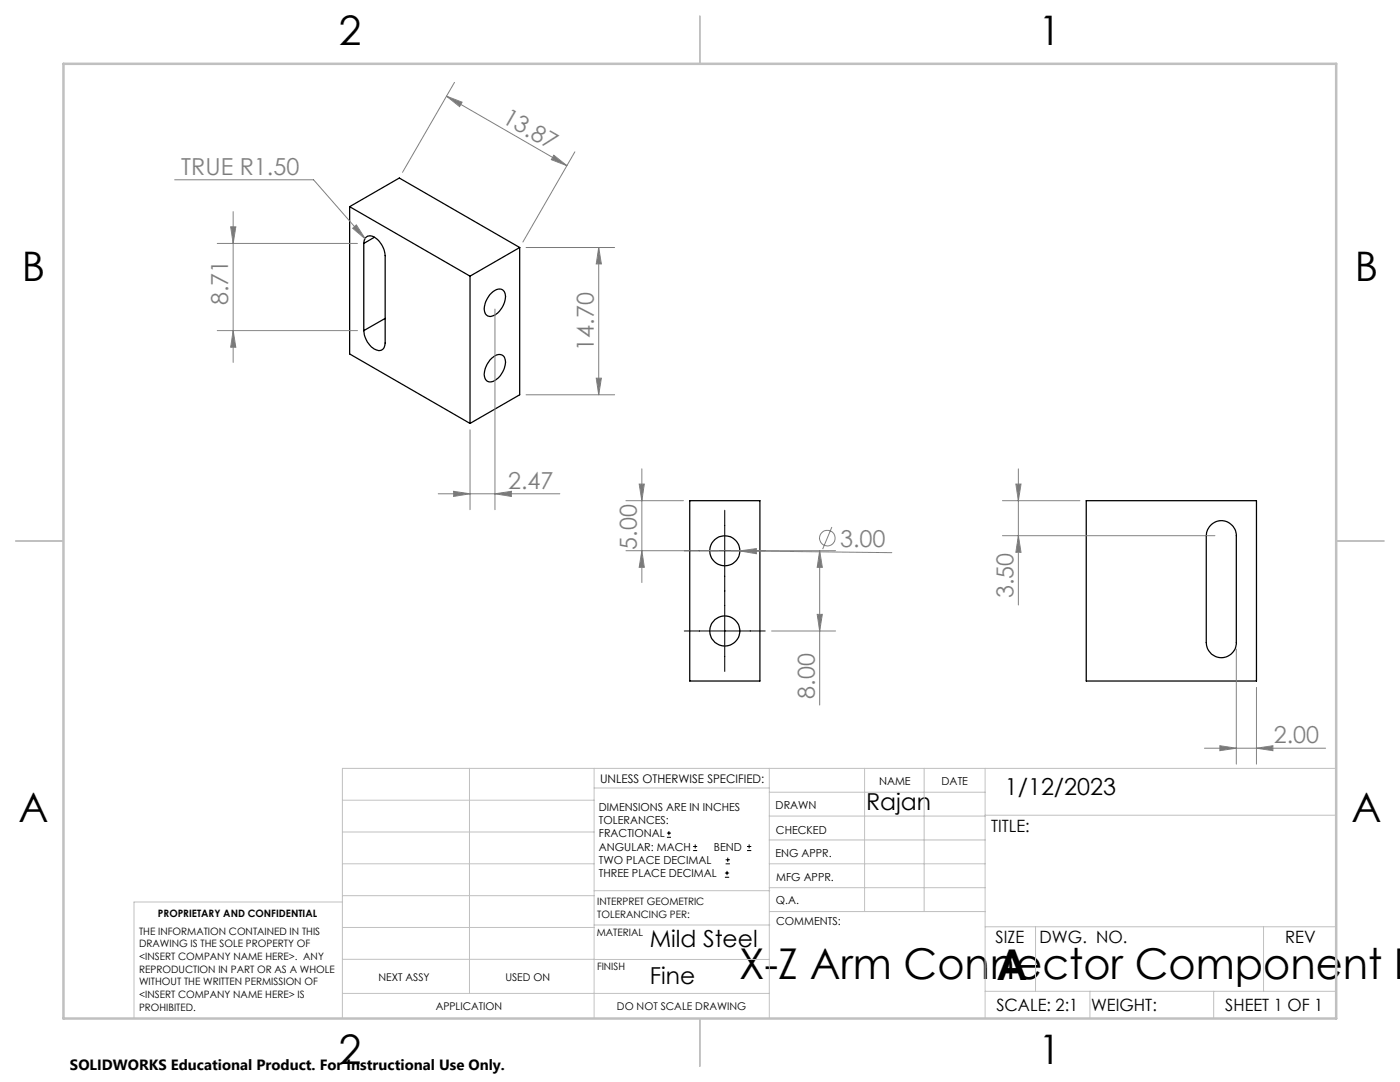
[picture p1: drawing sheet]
<svg xmlns="http://www.w3.org/2000/svg" width="279mm" height="216mm" viewBox="0 0 279 216" stroke-linecap="round" stroke-linejoin="round" font-family="sans-serif">
<g fill="none" stroke="#000" stroke-width=".25">
<path d="M69.8 41.2l24 13.9M69.8 41.2v29.4l24 13.9M69.8 41.2l9.9-5.7 24 13.9M72.6 48.6a1.36 1.36 0 0 1 .8-1.5 1.36 1.36 0 0 1 1.7 .5 4.8 4.8 0 0 1 1.8 3.4v17.4a1.34 1.34 0 0 1-.7 1.4 1.34 1.34 0 0 1-1.6-.2 4.9 4.9 0 0 1-2-3.6M72.6 48.6v17.4M74.7 47.3l-2.1 1.3M93.8 55.1v29.4M97.8 58.8a2.16 2.16 0 0 1 2.5-1 2.46 2.46 0 0 1 .1 3.1 3.3 3.3 0 0 1-2.8 2.2 1.71 1.71 0 0 1-.8-2.3l.1-.6zM103.7 49.4l-9.9 5.7M103.7 49.4v29.4l-9.9 5.7M76.9 63.5l-4.3 2.5M98.2 71.4a1.53 1.53 0 0 1 2.5-.1 4.2 4.2 0 0 1-2.1 4.7 1.28 1.28 0 0 1-1.4 0 1.28 1.28 0 0 1-.6-1.3 5 5 0 0 1 1.6-3.3z"/>
<path d="M137.7 99.9h14v36h-14zM216.8 99.9h34v36h-34zM241.8 104.6a2.97 2.97 0 0 1 3.2-.4 2.97 2.97 0 0 1 1.7 2.7v21.3a3 3 0 0 1-3 3 3 3 0 0 1-3-3v-21.3a3 3 0 0 1 1.1-2.3z"/>
<circle cx="144.6" cy="109.9" r="3"/>
<circle cx="144.7" cy="125.9" r="2.99"/>
</g>
<g fill="none" stroke="#808080" stroke-width=".2">
<path d="M89.1 19.2l24 13.9M89.1 19.2l3.1 1.2-.5 .9zM90.7 16.4l-10.4 18M34.9 35.9h27.7l10.3 11.8M110.5 31l2.6 2.1-3.1-1.2zM114.7 30.3l-10.3 18M43.4 48.6h27.9M46 45.3h1.1l-.6 3.3zM46.5 42.2v30.1M70.4 45.5l.7-.6 1.8 2.8zM105 49.4h17.7M119.5 49.4v29.4"/>
<path d="M119.5 49.4l.5 3.3h-1zM43.4 66h27.9M46.5 66l.6 3.3h-1.1zM98.8 61.7v40M105 78.8h17.7M119 75.5h1l-.5 3.3zM87.5 98.5h24.2M90.5 98l3.3 .5-3.3 .6zM93.8 85.8v15.9M98.8 98.5l3.3-.5v1.1zM124.9 99.9h11.5M127.6 96.6h1l-.5 3.3z"/>
<path d="M128.1 93.6v22.6M200.1 99.9h15.4M202.7 96.6h1.1l-.6 3.3zM203.2 93.6v27.1M124.9 109.9h18.5M128.1 109.9l.5 3.3h-1zM141.6 109.9h6M145.9 109.9h20.9M147.6 109.9l3.4-.4v1zM147.6 109.9l30.4 .4M163.6 109.9v30.8M163.6 109.9l.5 3.3h-1z"/>
<path d="M166 105.2l-1.8 4.4M200.1 106.9h42.4M203.2 106.9l.6 3.3h-1.1zM154 125.9h12.8M163.1 122.6h1l-.5 3.3zM246.7 129.5v23M250.8 137.2v15.3M240.4 149.3h24.1M243.5 148.8l3.2 .5-3.2 .5zM250.8 149.3l3.2-.5v1z"/>
<circle cx="165.1" cy="107.4" r="1.56"/>
</g>
<g fill="none" stroke="#000" stroke-width=".2">
<path d="M136.6 109.9h16.1M144.6 101.8v32.2M136.6 125.9h16.1M133.1 167.1h.8M133.1 166.2h.8M133.5 165.8v.9M138.3 169.7h.8M138.3 168.9h.8M138.7 168.5v.8M144.7 175h.8M144.7 174.2h.8M144.8 172.4h.9"/>
<path d="M144.8 171.6h.9M145.1 173.8v.8M145.2 171.1v.9M149.1 169.7h.8M149.1 168.9h.8M149.5 168.5v.8"/>
</g>
<g fill="none" stroke="#c0c0c0" stroke-width=".2">
<path d="M68.3 159.7h50.3M93.7 153.3v44.9M118.6 153.3v49.9M118.6 157.2h34.9M153.5 153.3v49.9M153.5 158.1h43.1M172.5 153.3v28.6M184.4 153.3v28.6M196.6 153.3v49.9M266.7 153.3h-198.4v49.9M68.3 178.7h50.3M68.3 172.4h50.3"/>
<path d="M68.3 166h50.3M68.3 180h-41.6v23.2M118.6 177.7h35M153.5 167.6h43.1M153.5 162.8h43.1M153.5 172.4h43.1M153.5 177.1h43.1M196.6 162.7h70.1M68.3 198.2h85.2M68.3 191.4l85.2 .1M68.3 185.1h50.3M118.6 184.6h35"/>
<path d="M153.6 181.9h43M196.6 197.8h70.1M196.6 184.9h70.1M206.7 184.9v12.9M217.5 197.8v5.4M242.2 197.8v5.4M252.2 184.9v12.9"/>
</g>
<path d="M139.7 3.2v9.5M3.1 107.9h9.6M266.7 107.9h9.5M139.7 203.2v9.6" fill="none" stroke="#c0c0c0" stroke-width=".25"/>
<path d="M12.7 12.7h254v190.5h-254z" fill="none" stroke="#c0c0c0" stroke-width=".5"/>
<g fill="#808080">
<path d="M70.4 45.5l.7-.6 1.8 2.8z"/>
<path d="M147.6 109.9l3.4-.4v1z"/>
<path d="M110.5 31l2.6 2.1-3.1-1.2zM89.1 19.2l3.1 1.2-.5 .9z"/>
<path d="M250.8 149.3l3.2-.5v1zM243.5 148.8l3.2 .5-3.2 .5zM98.8 98.5l3.3-.5v1.1zM90.5 98l3.3 .5-3.3 .6z"/>
<path d="M203.2 106.9l.6 3.3h-1.1zM202.7 96.6h1.1l-.6 3.3zM119 75.5h1l-.5 3.3zM119.5 49.4l.5 3.3h-1z"/>
<path d="M127.6 96.6h1l-.5 3.3zM128.1 109.9l.5 3.3h-1zM163.6 109.9l.5 3.3h-1zM163.1 122.6h1l-.5 3.3zM46 45.3h1.1l-.6 3.3zM46.5 66l.6 3.3h-1.1z"/>
</g>
<g font-size="8.5">
<text x="147.5" y="195.4">X-Z Arm Connector Component D</text>
<text x="198.9" y="195.5">A</text>
</g>
<g font-size="8.1">
<text x="67.6" y="8.9">2</text>
<text x="207.3" y="8.9">1</text>
<text x="4.4" y="56.1">B</text>
<text x="270.4" y="56.1">B</text>
<text x="3.7" y="164.1">A</text>
<text x="269.7" y="164.1">A</text>
<text x="67.6" y="212.4">2</text>
<text x="207.3" y="212.4">1</text>
</g>
<g font-size="4.7" fill="#808080">
<text x="100" y="24.3" transform="rotate(30 100 24.3)">13.87</text>
<text x="36.2" y="34.8">TRUE R1.50</text>
<text x="45.6" y="60.9" transform="rotate(-90 45.6 60.9)">8.71</text>
<text x="118.5" y="69.9" transform="rotate(-90 118.5 69.9)">14.70</text>
<text x="101.4" y="97.5">2.47</text>
<text x="127.1" y="109.7" transform="rotate(-90 127.1 109.7)">5.00</text>
<text x="167.7" y="109.1" transform="rotate(1 167.7 109.1)">3.00</text>
<text x="202.3" y="119.4" transform="rotate(-90 202.3 119.4)">3.50</text>
<text x="162.6" y="139.4" transform="rotate(-90 162.6 139.4)">8.00</text>
<text x="254.2" y="148.3">2.00</text>
</g>
<g font-size="4.7">
<text x="172.8" y="161.5">Rajan</text>
<text x="200.5" y="158.7">1/12/2023</text>
<text x="129.7" y="188.9">Mild Steel</text>
<text x="129.7" y="196.4">Fine</text>
</g>
<g font-size="3.4">
<text x="197.8" y="166">TITLE:</text>
<text x="198.7" y="188.1">SIZE</text>
<text x="207.5" y="188.1">DWG. NO.</text>
<text x="256.5" y="188.2">REV</text>
<text x="198.8" y="201.7">SCALE: 2:1</text>
<text x="217.7" y="201.8">WEIGHT:</text>
<text x="244.5" y="201.7">SHEET 1 OF 1</text>
</g>
<text font-size="3" x="14" y="213.5">SOLIDWORKS Educational Product. For Instructional Use Only.</text>
<text font-size="2.4" x="119.8" y="156.2">UNLESS OTHERWISE SPECIFIED:</text>
<g font-size="2.2">
<text x="119.5" y="161.8">DIMENSIONS ARE IN INCHES</text>
<text x="154.8" y="161.4">DRAWN</text>
<text x="175.4" y="156.6">NAME</text>
<text x="187.9" y="156.7">DATE</text>
<text x="119.5" y="164.4">TOLERANCES:</text>
<text x="119.5" y="167.1">FRACTIONAL</text>
<text x="154.9" y="166.3">CHECKED</text>
<text x="119.5" y="169.7">ANGULAR: MACH</text>
<text x="119.5" y="172.4">TWO PLACE DECIMAL</text>
<text x="142.5" y="169.7">BEND</text>
<text x="154.8" y="171">ENG APPR.</text>
<text x="119.5" y="175">THREE PLACE DECIMAL</text>
<text x="154.9" y="175.7">MFG APPR.</text>
<text x="154.9" y="180.4">Q.A.</text>
<text x="154.9" y="184.6">COMMENTS:</text>
</g>
<g font-size="2.1">
<text x="75.5" y="195.7">NEXT ASSY</text>
<text x="100.9" y="195.7">USED ON</text>
<text x="86.9" y="201.5">APPLICATION</text>
<text x="123.1" y="201.6">DO NOT SCALE DRAWING</text>
</g>
<g font-size="2">
<text x="31.5" y="182.9">PROPRIETARY AND CONFIDENTIAL</text>
<text x="119.2" y="180.6">INTERPRET GEOMETRIC</text>
<text x="119.2" y="183.1">TOLERANCING PER:</text>
<text x="27.8" y="186.5">THE INFORMATION CONTAINED IN THIS</text>
<text x="27.8" y="189">DRAWING IS THE SOLE PROPERTY OF</text>
<text x="27.8" y="191.6">&lt;INSERT COMPANY NAME HERE&gt;. ANY</text>
<text x="119.1" y="186.7">MATERIAL</text>
<text x="27.8" y="194.1">REPRODUCTION IN PART OR AS A WHOLE</text>
<text x="27.8" y="196.6">WITHOUT THE WRITTEN PERMISSION OF</text>
<text x="119.1" y="193.5">FINISH</text>
<text x="27.8" y="199.1">&lt;INSERT COMPANY NAME HERE&gt; IS</text>
<text x="27.8" y="201.7">PROHIBITED.</text>
</g>
</svg>
